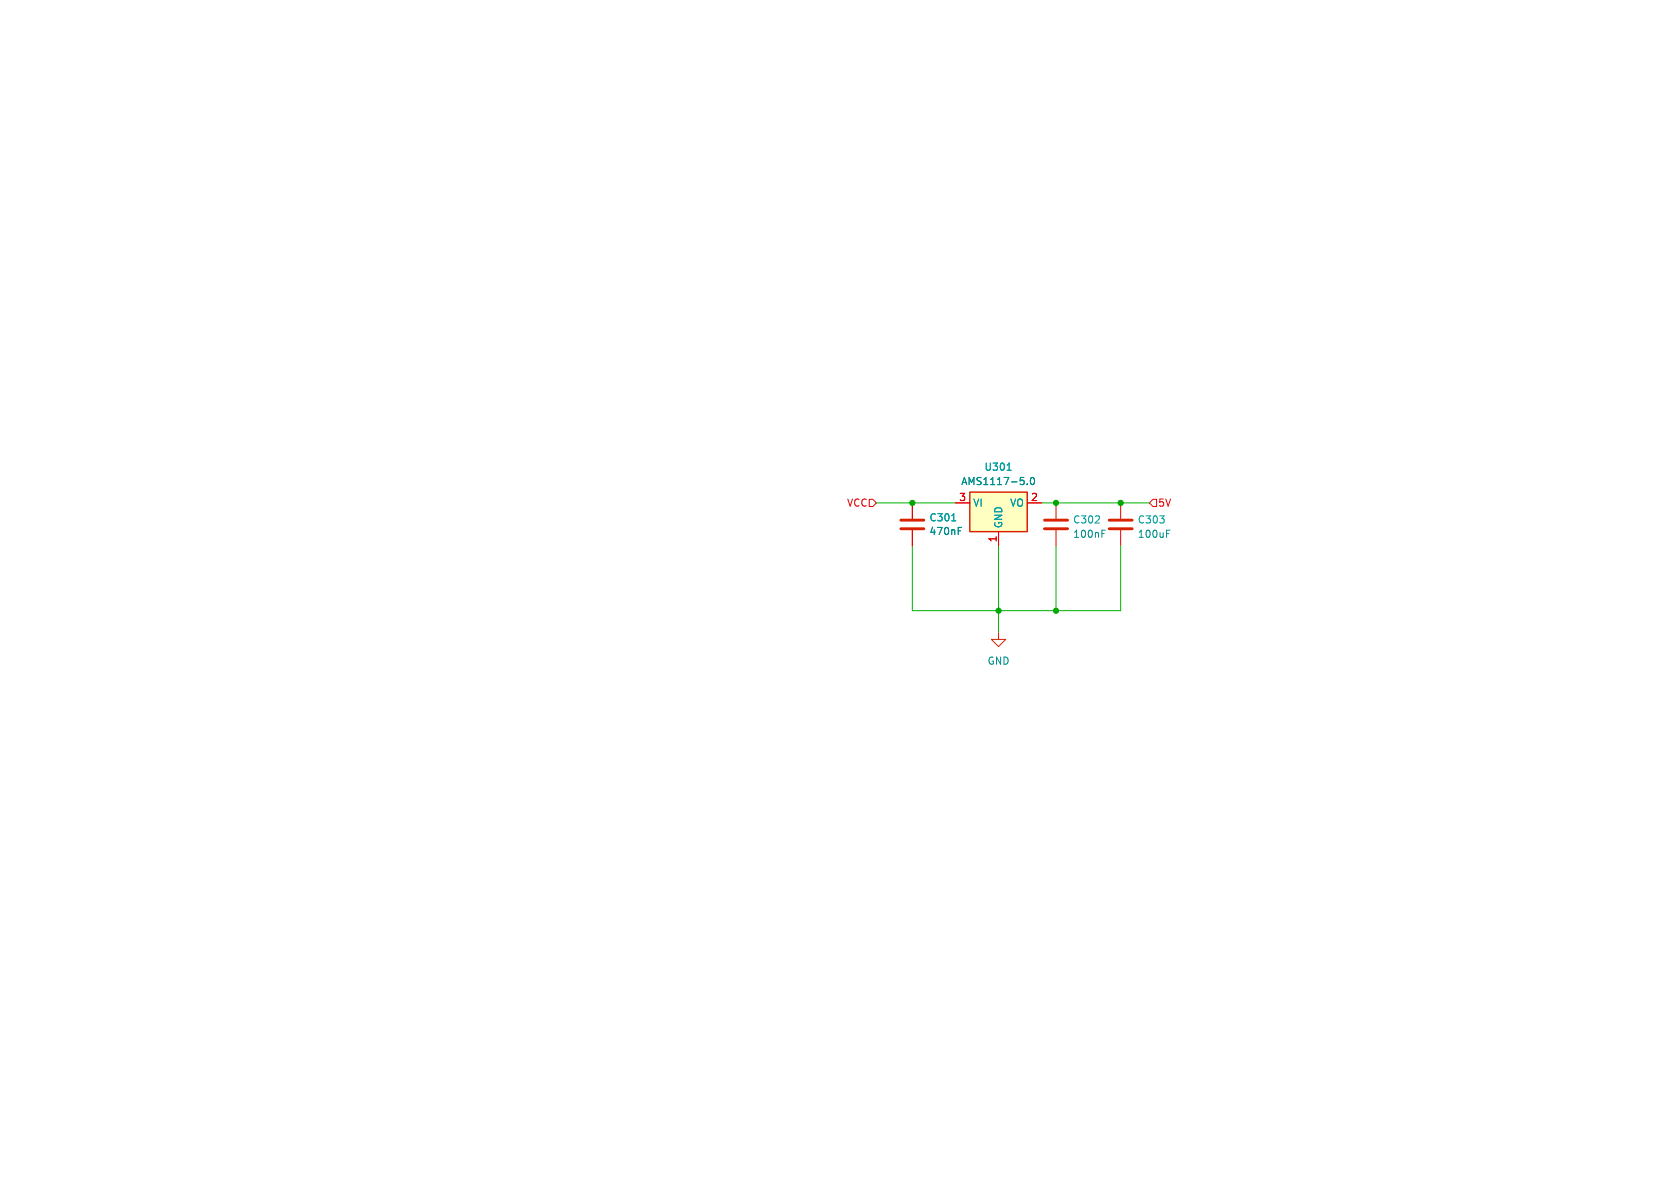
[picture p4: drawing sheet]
<svg xmlns="http://www.w3.org/2000/svg" width="297mm" height="210mm" viewBox="0 0 297 210" stroke-linecap="round" stroke-linejoin="round" font-family="sans-serif">
<path d="M171.4 87h10.2v7h-10.2z" fill="#ffffc2"/>
<path d="M171.4 87h10.2v7h-10.2z" fill="none" stroke="#d72100" stroke-width=".25"/>
<path d="M161.3 88.9v2.8M161.3 93.7v2.8M168.9 88.9h2.5M176.5 94v2.5M181.6 88.9h2.5M186.7 88.9v2.8M186.7 93.7v2.8M198.1 88.9v2.8M198.1 93.7v2.8" fill="none" stroke="#df0000" stroke-width=".18"/>
<path d="M168.3 92.1h.7M178 83.1h.8" fill="none" stroke="#00a0a0" stroke-width=".18"/>
<path d="M169.4 93.8h.4M169.4 93.2h.6M181.6 85.5v.2M182.3 84.5l.2-.1a.68 .68 0 0 1 .4 .6 .68 .68 0 0 1-.4 .7l-.2-.2-.1-.3zM194.8 94.3h.4M194.8 93.7h.6M206.2 94.3h.5M206.2 93.7h.6" fill="none" stroke="#008e8e" stroke-width=".18"/>
<path d="M159.3 93.5h4M159.3 91.9h4M184.7 93.5h4M184.7 91.9h4M196.1 93.5h4.1M196.1 91.9h4.1" fill="none" stroke="#d72100" stroke-width=".51"/>
<path d="M176.5 111.8v1.2h1.3l-1.3 1.3-1.2-1.3h1.2" fill="none" stroke="#d72100" stroke-width=".18"/>
<path d="M153.7 88.3h.6l.6 .6-.6 .6h-.6zM203.8 88.3h.7v1.2h-.7l-.6-.6z" fill="none" stroke="#eb000a" stroke-width=".18"/>
<path d="M154.9 88.9h14M161.3 96.5v11.5h36.8v-11.5M176.5 96.5v15.3M184.1 88.9h19.1M186.7 96.5v11.5" fill="none" stroke="#00b200" stroke-width=".18"/>
<g fill="#00a400" stroke="#00a400" stroke-width=".18">
<circle cx="176.5" cy="108" r=".46"/>
<circle cx="186.7" cy="108" r=".46"/>
<circle cx="161.3" cy="88.9" r=".46"/>
<circle cx="186.7" cy="88.9" r=".46"/>
<circle cx="198.1" cy="88.9" r=".46"/>
</g>
<g font-size="1.8" fill="#00a0a0">
<text x="173.9" y="83.4">U301</text>
<text x="172" y="89.8">VI</text>
<text x="178.5" y="89.8">VO</text>
<text x="164.2" y="92.4">C301</text>
<text x="177.4" y="93.5" transform="rotate(-90 177.4 93.5)">GND</text>
<text x="189.6" y="92.7">C302</text>
<text x="201.1" y="92.7">C303</text>
</g>
<g font-size="1.8" fill="#eb000a">
<text x="149.6" y="89.8">VCC</text>
<text x="204.7" y="89.8">5V</text>
</g>
<g font-size="1.8" fill="#e70000">
<text x="169.5" y="88.6">3</text>
<text x="182.2" y="88.6">2</text>
<text x="176.3" y="96" transform="rotate(-90 176.3 96)">1</text>
</g>
<g font-size="1.8" fill="#008e8e">
<text x="169.8" y="86">AMS1117-5.0</text>
<text x="164.2" y="94.8">470nF</text>
<text x="189.6" y="95.3">100nF</text>
<text x="201.1" y="95.3">100uF</text>
<text x="174.5" y="117.7">GND</text>
</g>
</svg>
